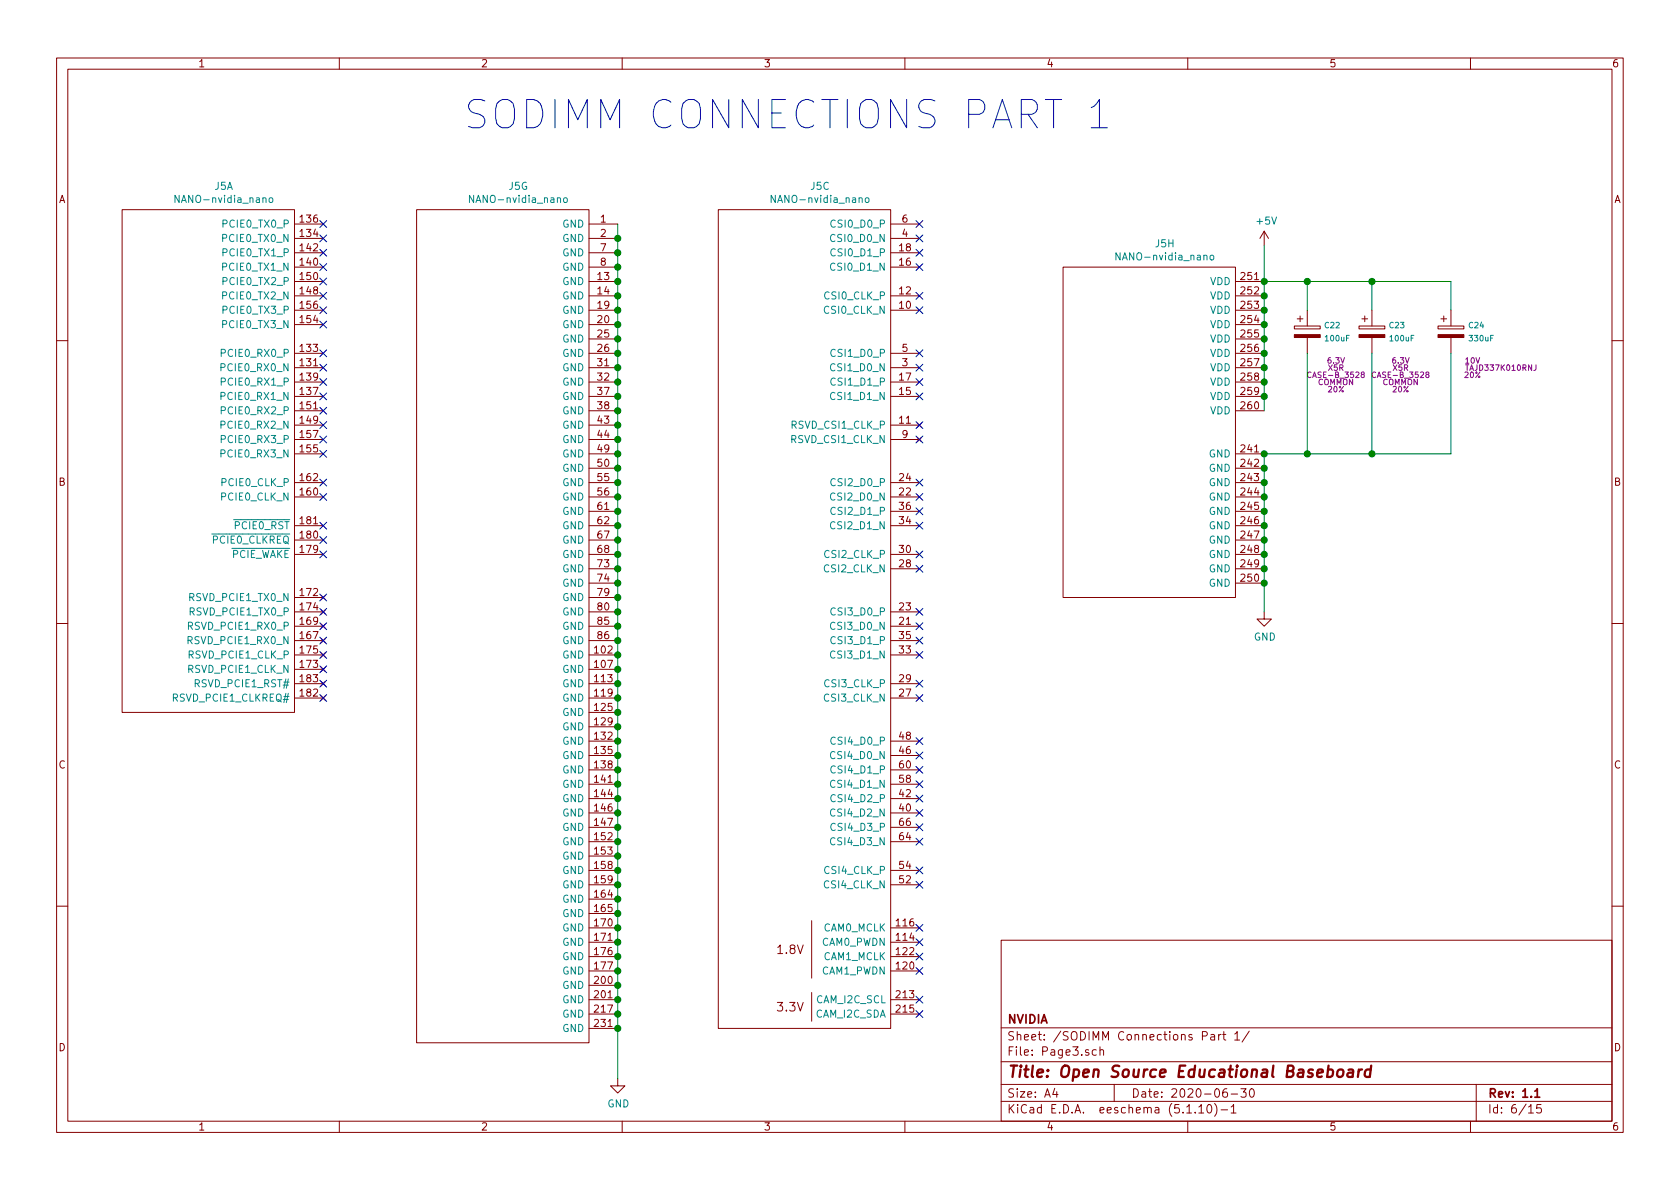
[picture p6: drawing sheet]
EESchema Schematic File Version 4
EELAYER 30 0
EELAYER END
$Descr A4 11693 8268
encoding utf-8
Sheet 6 15
Title "Open Source Educational Baseboard"
Date "2020-06-30"
Rev "1.1"
Comp "NVIDIA"
Comment1 ""
Comment2 ""
Comment3 ""
Comment4 ""
$EndDescr
$Comp
L CustomSymbols:SODIMM_260 J?
U 1 1
P 1450 1450
AR Path="/5EFE4BC1" Ref="J?"  Part="1" 
AR Path="/5EF2B870/5EFE4BC1" Ref="J5"  Part="1" 
F 0 "J5" H 1558 1615 50  0000 C CNN
F 1 "NANO-nvidia_nano" H 1558 1524 50  0000 C CNN
F 2 "Custom Footprints:SODIMM-DDR4_8mm-NANO" H 1100 1550 50  0001 L CNN
F 3 "" H 1450 1450 60  0001 C CNN
	1    1450 1450
	1    0    0    -1  
$EndComp
NoConn ~ 2250 1550
NoConn ~ 2250 1650
NoConn ~ 2250 1750
NoConn ~ 2250 1850
NoConn ~ 2250 1950
NoConn ~ 2250 2050
NoConn ~ 2250 2150
NoConn ~ 2250 2250
NoConn ~ 2250 2450
NoConn ~ 2250 2550
NoConn ~ 2250 2650
NoConn ~ 2250 2750
NoConn ~ 2250 2850
NoConn ~ 2250 2950
NoConn ~ 2250 3050
NoConn ~ 2250 3150
NoConn ~ 2250 3350
NoConn ~ 2250 3450
NoConn ~ 2250 3650
NoConn ~ 2250 3750
NoConn ~ 2250 3850
NoConn ~ 2250 4150
NoConn ~ 2250 4250
NoConn ~ 2250 4350
NoConn ~ 2250 4450
NoConn ~ 2250 4550
NoConn ~ 2250 4650
NoConn ~ 2250 4750
NoConn ~ 2250 4850
$Comp
L power:+5V #PWR061
U 1 1
P 8800 1700
F 0 "#PWR061" H 8800 1550 50  0001 C CNN
F 1 "+5V" H 8815 1873 50  0000 C CNN
F 2 "" H 8800 1700 50  0001 C CNN
F 3 "" H 8800 1700 50  0001 C CNN
	1    8800 1700
	1    0    0    -1  
$EndComp
$Comp
L power:GND #PWR062
U 1 1
P 8800 4250
F 0 "#PWR062" H 8800 4000 50  0001 C CNN
F 1 "GND" H 8805 4077 50  0000 C CNN
F 2 "" H 8800 4250 50  0001 C CNN
F 3 "" H 8800 4250 50  0001 C CNN
	1    8800 4250
	1    0    0    -1  
$EndComp
Text Notes 7750 900  2    197  ~ 0
SODIMM CONNECTIONS PART 1
Connection ~ 8800 1950
$Comp
L CustomSymbols:SODIMM_260 J?
U 3 1
P 5600 1450
AR Path="/5EFF7EC6" Ref="J?"  Part="3" 
AR Path="/5EF2B870/5EFF7EC6" Ref="J5"  Part="3" 
F 0 "J5" H 5708 1615 50  0000 C CNN
F 1 "NANO-nvidia_nano" H 5708 1524 50  0000 C CNN
F 2 "Custom Footprints:SODIMM-DDR4_8mm-NANO" H 5250 1550 50  0001 L CNN
F 3 "" H 5600 1450 60  0001 C CNN
	3    5600 1450
	1    0    0    -1  
$EndComp
NoConn ~ 6400 5850
NoConn ~ 6400 6050
NoConn ~ 6400 6150
NoConn ~ 6400 6450
NoConn ~ 6400 6550
NoConn ~ 6400 6650
NoConn ~ 6400 6750
NoConn ~ 6400 6950
NoConn ~ 6400 7050
$Comp
L CustomSymbols:SODIMM_260 J?
U 7 1
P 3500 1450
AR Path="/5F01261C" Ref="J?"  Part="7" 
AR Path="/5EF2B870/5F01261C" Ref="J5"  Part="7" 
F 0 "J5" H 3608 1615 50  0000 C CNN
F 1 "NANO-nvidia_nano" H 3608 1524 50  0000 C CNN
F 2 "Custom Footprints:SODIMM-DDR4_8mm-NANO" H 3150 1550 50  0001 L CNN
F 3 "" H 3500 1450 60  0001 C CNN
	7    3500 1450
	1    0    0    -1  
$EndComp
$Comp
L power:GND #PWR060
U 1 1
P 4300 7500
F 0 "#PWR060" H 4300 7250 50  0001 C CNN
F 1 "GND" H 4305 7327 50  0000 C CNN
F 2 "" H 4300 7500 50  0001 C CNN
F 3 "" H 4300 7500 50  0001 C CNN
	1    4300 7500
	1    0    0    -1  
$EndComp
$Comp
L CustomSymbols:SODIMM_260 J?
U 8 1
P 8000 1850
AR Path="/5F018709" Ref="J?"  Part="8" 
AR Path="/5EF2B870/5F018709" Ref="J5"  Part="8" 
F 0 "J5" H 8108 2015 50  0000 C CNN
F 1 "NANO-nvidia_nano" H 8108 1924 50  0000 C CNN
F 2 "Custom Footprints:SODIMM-DDR4_8mm-NANO" H 7650 1950 50  0001 L CNN
F 3 "" H 8000 1850 60  0001 C CNN
	8    8000 1850
	1    0    0    -1  
$EndComp
NoConn ~ 6400 5750
NoConn ~ 6400 5650
NoConn ~ 6400 5550
NoConn ~ 6400 5450
NoConn ~ 6400 5350
NoConn ~ 6400 5250
NoConn ~ 6400 5150
NoConn ~ 6400 4850
NoConn ~ 6400 4750
NoConn ~ 6400 4550
NoConn ~ 6400 4450
NoConn ~ 6400 4350
NoConn ~ 6400 4250
NoConn ~ 6400 3950
NoConn ~ 6400 3850
NoConn ~ 6400 3650
NoConn ~ 6400 3550
NoConn ~ 6400 3450
NoConn ~ 6400 3350
NoConn ~ 6400 3050
NoConn ~ 6400 2950
NoConn ~ 6400 2750
NoConn ~ 6400 2650
NoConn ~ 6400 2550
NoConn ~ 6400 2450
NoConn ~ 6400 2150
NoConn ~ 6400 2050
NoConn ~ 6400 1850
NoConn ~ 6400 1750
NoConn ~ 6400 1650
NoConn ~ 6400 1550
$Comp
L Device:CP C22
U 1 1
P 9100 2300
F 0 "C22" H 9215 2346 39  0000 L CNN
F 1 "100uF" H 9215 2255 39  0000 L CNN
F 2 "Capacitor_Tantalum_SMD:CP_EIA-3528-12_Kemet-T" H 9138 2150 39  0001 C CNN
F 3 "~" H 9100 2300 39  0001 C CNN
F 4 "6.3V" H 9300 2100 39  0000 C CNN "Voltage Rating"
F 5 "X5R" H 9300 2050 39  0000 C CNN "Temp"
F 6 "CASE-B_3528" H 9300 2000 39  0000 C CNN "Package"
F 7 "COMMON" H 9300 1950 39  0000 C CNN "Part"
F 8 "20%" H 9300 1900 39  0000 C CNN "Tolerance"
	1    9100 2300
	1    0    0    -1  
$EndComp
$Comp
L Device:CP C24
U 1 1
P 10100 2300
F 0 "C24" H 10218 2346 39  0000 L CNN
F 1 "330uF" H 10218 2255 39  0000 L CNN
F 2 "Capacitor_SMD:C_Elec_6.3x7.7" H 10138 2150 39  0001 C CNN
F 3 "~" H 10100 2300 39  0001 C CNN
F 4 "TAJD337K010RNJ" H 10450 2050 39  0000 C CNN "Part"
F 5 "10V" H 10250 2100 39  0000 C CNN "Voltage"
F 6 "20%" H 10250 2000 39  0000 C CNN "Tolerance"
F 7 "" H 10100 2300 39  0001 C CNN "Field7"
	1    10100 2300
	1    0    0    -1  
$EndComp
Wire Wire Line
	10100 1950 10100 2150
Wire Wire Line
	9100 2150 9100 1950
Wire Wire Line
	8800 1950 9100 1950
Wire Wire Line
	9100 2450 9100 3150
Wire Wire Line
	10100 2450 10100 3150
Wire Wire Line
	9550 2450 9550 3150
Wire Wire Line
	9550 2150 9550 1950
Connection ~ 9100 1950
Connection ~ 9100 3150
Wire Wire Line
	9100 3150 8800 3150
Connection ~ 9550 1950
Connection ~ 9550 3150
Wire Wire Line
	9100 3150 9550 3150
Wire Wire Line
	9550 1950 10100 1950
Wire Wire Line
	9550 3150 10100 3150
Wire Wire Line
	9100 1950 9550 1950
$Comp
L Device:CP C23
U 1 1
P 9550 2300
F 0 "C23" H 9665 2346 39  0000 L CNN
F 1 "100uF" H 9665 2255 39  0000 L CNN
F 2 "Capacitor_Tantalum_SMD:CP_EIA-3528-12_Kemet-T" H 9588 2150 39  0001 C CNN
F 3 "~" H 9550 2300 39  0001 C CNN
F 4 "6.3V" H 9750 2100 39  0000 C CNN "Voltage Rating"
F 5 "X5R" H 9750 2050 39  0000 C CNN "Temp"
F 6 "CASE-B_3528" H 9750 2000 39  0000 C CNN "Package"
F 7 "COMMON" H 9750 1950 39  0000 C CNN "Part"
F 8 "20%" H 9750 1900 39  0000 C CNN "Tolerance"
	1    9550 2300
	1    0    0    -1  
$EndComp
Wire Wire Line
	8800 1950 8800 2050
Wire Wire Line
	4300 7500 4300 7150
Connection ~ 4300 1650
Wire Wire Line
	4300 1650 4300 1550
Connection ~ 4300 1750
Wire Wire Line
	4300 1750 4300 1650
Connection ~ 4300 1850
Wire Wire Line
	4300 1850 4300 1750
Connection ~ 4300 1950
Wire Wire Line
	4300 1950 4300 1850
Connection ~ 4300 2050
Wire Wire Line
	4300 2050 4300 1950
Connection ~ 4300 2150
Wire Wire Line
	4300 2150 4300 2050
Connection ~ 4300 2250
Wire Wire Line
	4300 2250 4300 2150
Connection ~ 4300 2350
Wire Wire Line
	4300 2350 4300 2250
Connection ~ 4300 2450
Wire Wire Line
	4300 2450 4300 2350
Connection ~ 4300 2550
Wire Wire Line
	4300 2550 4300 2450
Connection ~ 4300 2650
Wire Wire Line
	4300 2650 4300 2550
Connection ~ 4300 2750
Wire Wire Line
	4300 2750 4300 2650
Connection ~ 4300 2850
Wire Wire Line
	4300 2850 4300 2750
Connection ~ 4300 2950
Wire Wire Line
	4300 2950 4300 2850
Connection ~ 4300 3050
Wire Wire Line
	4300 3050 4300 2950
Connection ~ 4300 3150
Wire Wire Line
	4300 3150 4300 3050
Connection ~ 4300 3250
Wire Wire Line
	4300 3250 4300 3150
Connection ~ 4300 3350
Wire Wire Line
	4300 3350 4300 3250
Connection ~ 4300 3450
Wire Wire Line
	4300 3450 4300 3350
Connection ~ 4300 3550
Wire Wire Line
	4300 3550 4300 3450
Connection ~ 4300 3650
Wire Wire Line
	4300 3650 4300 3550
Connection ~ 4300 3750
Wire Wire Line
	4300 3750 4300 3650
Connection ~ 4300 3850
Wire Wire Line
	4300 3850 4300 3750
Connection ~ 4300 3950
Wire Wire Line
	4300 3950 4300 3850
Connection ~ 4300 4050
Wire Wire Line
	4300 4050 4300 3950
Connection ~ 4300 4150
Wire Wire Line
	4300 4150 4300 4050
Connection ~ 4300 4250
Wire Wire Line
	4300 4250 4300 4150
Connection ~ 4300 4350
Wire Wire Line
	4300 4350 4300 4250
Connection ~ 4300 4450
Wire Wire Line
	4300 4450 4300 4350
Connection ~ 4300 4550
Wire Wire Line
	4300 4550 4300 4450
Connection ~ 4300 4650
Wire Wire Line
	4300 4650 4300 4550
Connection ~ 4300 4750
Wire Wire Line
	4300 4750 4300 4650
Connection ~ 4300 4850
Wire Wire Line
	4300 4850 4300 4750
Connection ~ 4300 4950
Wire Wire Line
	4300 4950 4300 4850
Connection ~ 4300 5050
Wire Wire Line
	4300 5050 4300 4950
Connection ~ 4300 5150
Wire Wire Line
	4300 5150 4300 5050
Connection ~ 4300 5250
Wire Wire Line
	4300 5250 4300 5150
Connection ~ 4300 5350
Wire Wire Line
	4300 5350 4300 5250
Connection ~ 4300 5450
Wire Wire Line
	4300 5450 4300 5350
Connection ~ 4300 5550
Wire Wire Line
	4300 5550 4300 5450
Connection ~ 4300 5650
Wire Wire Line
	4300 5650 4300 5550
Connection ~ 4300 5750
Wire Wire Line
	4300 5750 4300 5650
Connection ~ 4300 5850
Wire Wire Line
	4300 5850 4300 5750
Connection ~ 4300 5950
Wire Wire Line
	4300 5950 4300 5850
Connection ~ 4300 6050
Wire Wire Line
	4300 6050 4300 5950
Connection ~ 4300 6150
Wire Wire Line
	4300 6150 4300 6050
Connection ~ 4300 6250
Wire Wire Line
	4300 6250 4300 6150
Connection ~ 4300 6350
Wire Wire Line
	4300 6350 4300 6250
Connection ~ 4300 6450
Wire Wire Line
	4300 6450 4300 6350
Connection ~ 4300 6550
Wire Wire Line
	4300 6550 4300 6450
Connection ~ 4300 6650
Wire Wire Line
	4300 6650 4300 6550
Connection ~ 4300 6750
Wire Wire Line
	4300 6750 4300 6650
Connection ~ 4300 6850
Wire Wire Line
	4300 6850 4300 6750
Connection ~ 4300 6950
Wire Wire Line
	4300 6950 4300 6850
Connection ~ 4300 7050
Wire Wire Line
	4300 7050 4300 6950
Connection ~ 4300 7150
Wire Wire Line
	4300 7150 4300 7050
Wire Wire Line
	8800 4250 8800 4050
Connection ~ 8800 3150
Connection ~ 8800 3250
Wire Wire Line
	8800 3250 8800 3150
Connection ~ 8800 3350
Wire Wire Line
	8800 3350 8800 3250
Connection ~ 8800 3450
Wire Wire Line
	8800 3450 8800 3350
Connection ~ 8800 3550
Wire Wire Line
	8800 3550 8800 3450
Connection ~ 8800 3650
Wire Wire Line
	8800 3650 8800 3550
Connection ~ 8800 3750
Wire Wire Line
	8800 3750 8800 3650
Connection ~ 8800 3850
Wire Wire Line
	8800 3850 8800 3750
Connection ~ 8800 3950
Wire Wire Line
	8800 3950 8800 3850
Connection ~ 8800 4050
Wire Wire Line
	8800 4050 8800 3950
Wire Wire Line
	8800 1950 8800 1700
Connection ~ 8800 2050
Wire Wire Line
	8800 2050 8800 2150
Connection ~ 8800 2150
Wire Wire Line
	8800 2150 8800 2250
Connection ~ 8800 2250
Wire Wire Line
	8800 2250 8800 2350
Connection ~ 8800 2350
Wire Wire Line
	8800 2350 8800 2450
Connection ~ 8800 2450
Wire Wire Line
	8800 2450 8800 2550
Connection ~ 8800 2550
Wire Wire Line
	8800 2550 8800 2650
Connection ~ 8800 2650
Wire Wire Line
	8800 2650 8800 2750
Connection ~ 8800 2750
Wire Wire Line
	8800 2750 8800 2850
$EndSCHEMATC
